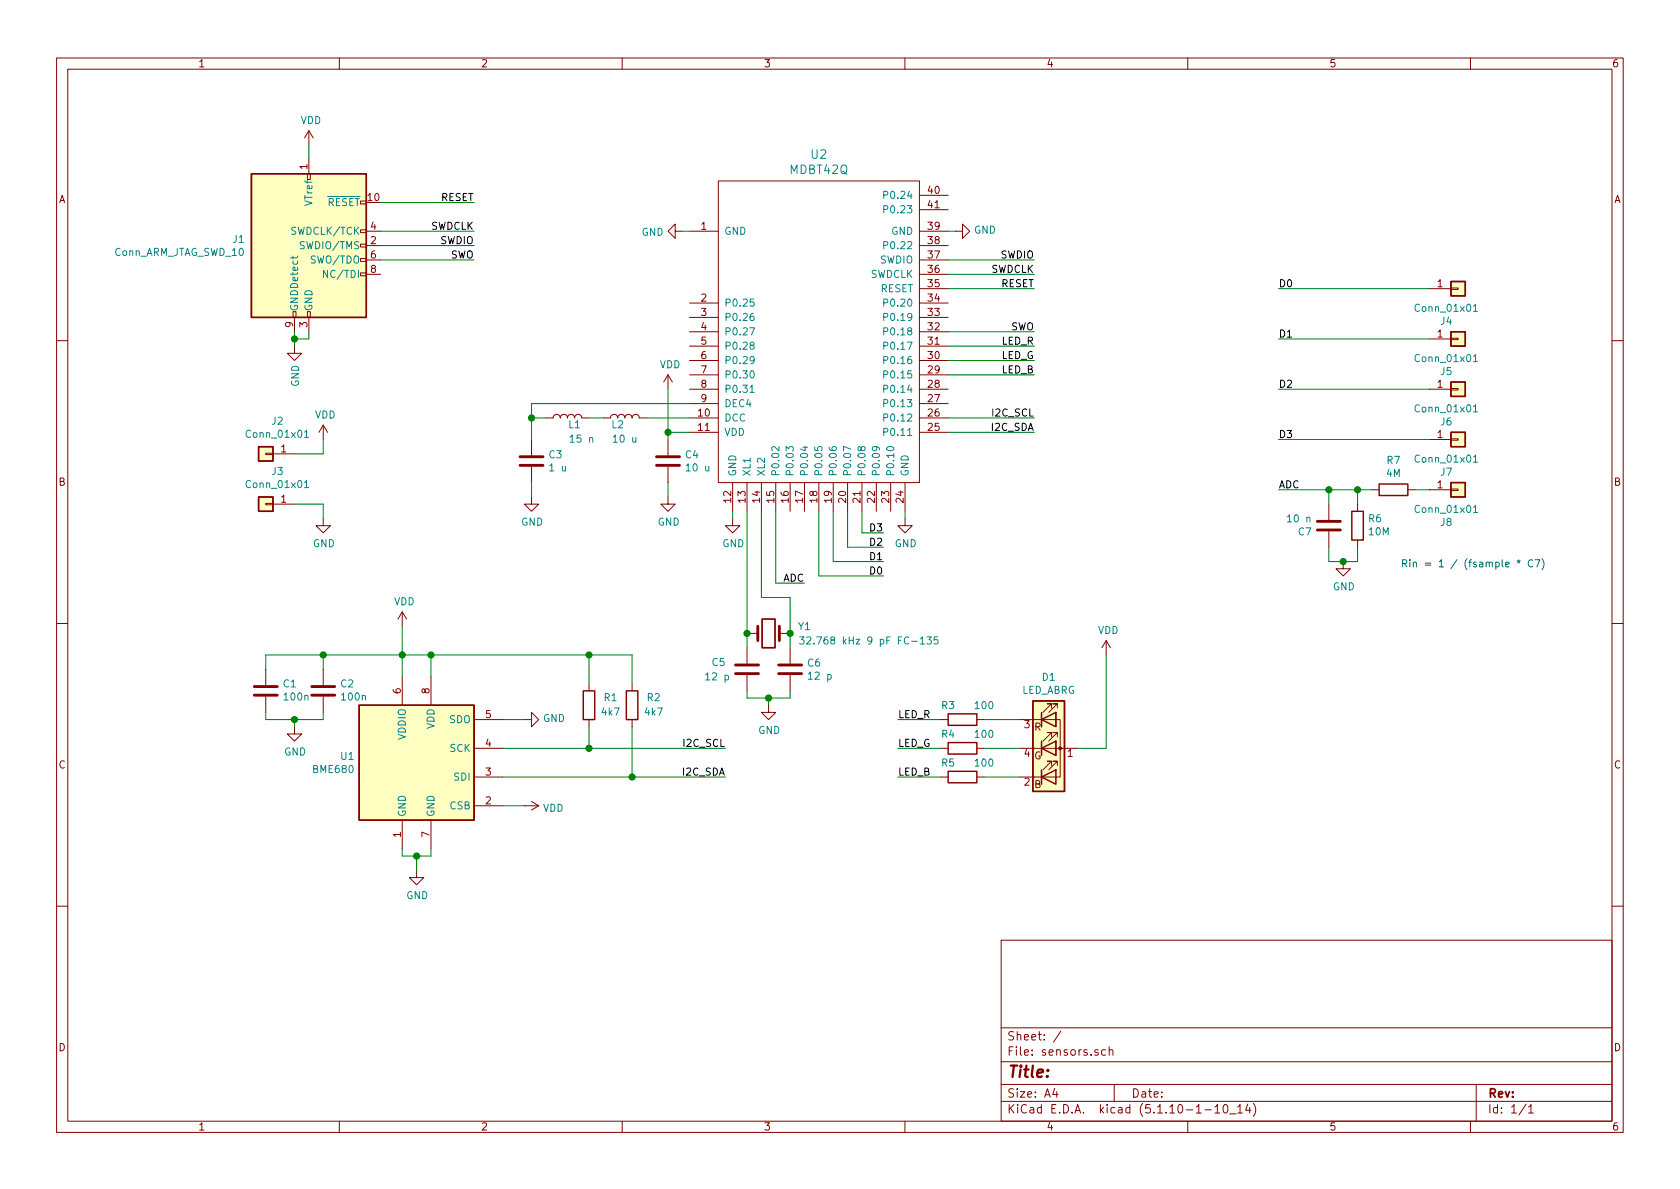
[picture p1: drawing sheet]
EESchema Schematic File Version 4
EELAYER 30 0
EELAYER END
$Descr A4 11693 8268
encoding utf-8
Sheet 1 1
Title ""
Date ""
Rev ""
Comp ""
Comment1 ""
Comment2 ""
Comment3 ""
Comment4 ""
$EndDescr
$Comp
L mdbt:MDBT42Q U2
U 1 1
P 5700 3350
F 0 "U2" H 5700 5637 60  0000 C CNN
F 1 "MDBT42Q" H 5700 5531 60  0000 C CNN
F 2 "mdbt:MDBT42Q" H 5200 3350 60  0001 C CNN
F 3 "" H 5200 3350 60  0001 C CNN
	1    5700 3350
	1    0    0    -1  
$EndComp
$Comp
L Sensor:BME680 U1
U 1 1
P 2900 5300
F 0 "U1" H 2471 5346 50  0000 R CNN
F 1 "BME680" H 2471 5255 50  0000 R CNN
F 2 "Package_LGA:Bosch_LGA-8_3x3mm_P0.8mm_ClockwisePinNumbering" H 4350 4850 50  0001 C CNN
F 3 "https://ae-bst.resource.bosch.com/media/_tech/media/datasheets/BST-BME680-DS001.pdf" H 2900 5100 50  0001 C CNN
	1    2900 5300
	1    0    0    -1  
$EndComp
$Comp
L Device:LED_ABRG D1
U 1 1
P 7300 5200
F 0 "D1" H 7300 5697 50  0000 C CNN
F 1 "LED_ABRG" H 7300 5606 50  0000 C CNN
F 2 "led:WL-SFTW" H 7300 5150 50  0001 C CNN
F 3 "~" H 7300 5150 50  0001 C CNN
	1    7300 5200
	1    0    0    -1  
$EndComp
$Comp
L Device:R R3
U 1 1
P 6700 5000
F 0 "R3" V 6600 4900 50  0000 C CNN
F 1 "100" V 6600 5150 50  0000 C CNN
F 2 "Resistor_SMD:R_0402_1005Metric_Pad0.72x0.64mm_HandSolder" V 6630 5000 50  0001 C CNN
F 3 "~" H 6700 5000 50  0001 C CNN
	1    6700 5000
	0    1    1    0   
$EndComp
Wire Wire Line
	6850 5000 7100 5000
Wire Wire Line
	7100 5200 6850 5200
Wire Wire Line
	6850 5400 7100 5400
$Comp
L power:VDD #PWR0101
U 1 1
P 7700 4550
F 0 "#PWR0101" H 7700 4400 50  0001 C CNN
F 1 "VDD" H 7715 4723 50  0000 C CNN
F 2 "" H 7700 4550 50  0001 C CNN
F 3 "" H 7700 4550 50  0001 C CNN
	1    7700 4550
	1    0    0    -1  
$EndComp
Wire Wire Line
	7700 4550 7700 5200
Wire Wire Line
	7700 5200 7500 5200
Text Label 6250 5000 0    50   ~ 0
LED_R
Wire Wire Line
	6550 5000 6250 5000
Wire Wire Line
	6550 5200 6250 5200
Wire Wire Line
	6550 5400 6250 5400
Text Label 6250 5200 0    50   ~ 0
LED_G
Text Label 6250 5400 0    50   ~ 0
LED_B
$Comp
L power:GND #PWR0102
U 1 1
P 3650 5000
F 0 "#PWR0102" H 3650 4750 50  0001 C CNN
F 1 "GND" V 3655 4872 50  0000 R CNN
F 2 "" H 3650 5000 50  0001 C CNN
F 3 "" H 3650 5000 50  0001 C CNN
	1    3650 5000
	0    -1   -1   0   
$EndComp
Wire Wire Line
	2800 5900 2800 5950
Wire Wire Line
	2800 5950 2900 5950
Wire Wire Line
	3000 5950 3000 5900
Wire Wire Line
	2900 6050 2900 5950
Connection ~ 2900 5950
Wire Wire Line
	2900 5950 3000 5950
$Comp
L Device:C C2
U 1 1
P 2250 4800
F 0 "C2" H 2135 4754 50  0000 R CNN
F 1 "100n" H 2135 4845 50  0000 R CNN
F 2 "Capacitor_SMD:C_0402_1005Metric_Pad0.74x0.62mm_HandSolder" H 2288 4650 50  0001 C CNN
F 3 "~" H 2250 4800 50  0001 C CNN
	1    2250 4800
	-1   0    0    1   
$EndComp
$Comp
L Device:C C1
U 1 1
P 1850 4800
F 0 "C1" H 1735 4754 50  0000 R CNN
F 1 "100n" H 1735 4845 50  0000 R CNN
F 2 "Capacitor_SMD:C_0402_1005Metric_Pad0.74x0.62mm_HandSolder" H 1888 4650 50  0001 C CNN
F 3 "~" H 1850 4800 50  0001 C CNN
	1    1850 4800
	-1   0    0    1   
$EndComp
$Comp
L power:GND #PWR0103
U 1 1
P 2050 5050
F 0 "#PWR0103" H 2050 4800 50  0001 C CNN
F 1 "GND" H 2055 4877 50  0000 C CNN
F 2 "" H 2050 5050 50  0001 C CNN
F 3 "" H 2050 5050 50  0001 C CNN
	1    2050 5050
	1    0    0    -1  
$EndComp
Wire Wire Line
	1850 4950 1850 5000
Wire Wire Line
	1850 5000 2050 5000
Wire Wire Line
	2250 5000 2250 4950
Wire Wire Line
	2050 5050 2050 5000
Connection ~ 2050 5000
Wire Wire Line
	2050 5000 2250 5000
Wire Wire Line
	1850 4650 1850 4550
Wire Wire Line
	1850 4550 2250 4550
Wire Wire Line
	3000 4550 3000 4700
Wire Wire Line
	2800 4700 2800 4550
Connection ~ 2800 4550
Wire Wire Line
	2800 4550 3000 4550
Wire Wire Line
	2250 4650 2250 4550
Connection ~ 2250 4550
Wire Wire Line
	2250 4550 2800 4550
$Comp
L power:VDD #PWR0104
U 1 1
P 2800 4350
F 0 "#PWR0104" H 2800 4200 50  0001 C CNN
F 1 "VDD" H 2815 4523 50  0000 C CNN
F 2 "" H 2800 4350 50  0001 C CNN
F 3 "" H 2800 4350 50  0001 C CNN
	1    2800 4350
	1    0    0    -1  
$EndComp
Wire Wire Line
	2800 4350 2800 4550
$Comp
L power:VDD #PWR0105
U 1 1
P 3650 5600
F 0 "#PWR0105" H 3650 5450 50  0001 C CNN
F 1 "VDD" V 3665 5728 50  0000 L CNN
F 2 "" H 3650 5600 50  0001 C CNN
F 3 "" H 3650 5600 50  0001 C CNN
	1    3650 5600
	0    1    1    0   
$EndComp
Wire Wire Line
	3650 5600 3500 5600
Text Label 5050 5400 2    50   ~ 0
I2C_SDA
Wire Wire Line
	5050 5400 4400 5400
Text Label 5050 5200 2    50   ~ 0
I2C_SCL
Wire Wire Line
	5050 5200 4100 5200
Wire Wire Line
	3650 5000 3500 5000
$Comp
L power:GND #PWR0106
U 1 1
P 2900 6050
F 0 "#PWR0106" H 2900 5800 50  0001 C CNN
F 1 "GND" H 2905 5877 50  0000 C CNN
F 2 "" H 2900 6050 50  0001 C CNN
F 3 "" H 2900 6050 50  0001 C CNN
	1    2900 6050
	1    0    0    -1  
$EndComp
$Comp
L Device:R R1
U 1 1
P 4100 4900
F 0 "R1" H 3950 4850 50  0000 C CNN
F 1 "4k7" H 3950 4950 50  0000 C CNN
F 2 "Resistor_SMD:R_0402_1005Metric_Pad0.72x0.64mm_HandSolder" V 4030 4900 50  0001 C CNN
F 3 "~" H 4100 4900 50  0001 C CNN
	1    4100 4900
	-1   0    0    1   
$EndComp
Wire Wire Line
	4100 5050 4100 5200
Connection ~ 4100 5200
Wire Wire Line
	4100 5200 3500 5200
Wire Wire Line
	4400 5050 4400 5400
Connection ~ 4400 5400
Wire Wire Line
	4400 5400 3500 5400
Wire Wire Line
	3000 4550 4100 4550
Wire Wire Line
	4400 4550 4400 4750
Connection ~ 3000 4550
Wire Wire Line
	4100 4750 4100 4550
Connection ~ 4100 4550
Wire Wire Line
	4100 4550 4400 4550
$Comp
L power:GND #PWR0107
U 1 1
P 4750 1600
F 0 "#PWR0107" H 4750 1350 50  0001 C CNN
F 1 "GND" V 4755 1472 50  0000 R CNN
F 2 "" H 4750 1600 50  0001 C CNN
F 3 "" H 4750 1600 50  0001 C CNN
	1    4750 1600
	0    1    1    0   
$EndComp
$Comp
L power:GND #PWR0108
U 1 1
P 6650 1600
F 0 "#PWR0108" H 6650 1350 50  0001 C CNN
F 1 "GND" V 6655 1472 50  0000 R CNN
F 2 "" H 6650 1600 50  0001 C CNN
F 3 "" H 6650 1600 50  0001 C CNN
	1    6650 1600
	0    -1   -1   0   
$EndComp
$Comp
L power:GND #PWR0109
U 1 1
P 6300 3600
F 0 "#PWR0109" H 6300 3350 50  0001 C CNN
F 1 "GND" H 6305 3427 50  0000 C CNN
F 2 "" H 6300 3600 50  0001 C CNN
F 3 "" H 6300 3600 50  0001 C CNN
	1    6300 3600
	1    0    0    -1  
$EndComp
$Comp
L power:GND #PWR0110
U 1 1
P 5100 3600
F 0 "#PWR0110" H 5100 3350 50  0001 C CNN
F 1 "GND" H 5105 3427 50  0000 C CNN
F 2 "" H 5100 3600 50  0001 C CNN
F 3 "" H 5100 3600 50  0001 C CNN
	1    5100 3600
	1    0    0    -1  
$EndComp
Wire Wire Line
	4750 1600 4800 1600
Wire Wire Line
	6650 1600 6600 1600
Wire Wire Line
	6300 3600 6300 3550
$Comp
L Device:C C4
U 1 1
P 4650 3200
F 0 "C4" H 4765 3246 50  0000 L CNN
F 1 "10 u" H 4765 3155 50  0000 L CNN
F 2 "Capacitor_SMD:C_0805_2012Metric_Pad1.18x1.45mm_HandSolder" H 4688 3050 50  0001 C CNN
F 3 "~" H 4650 3200 50  0001 C CNN
	1    4650 3200
	1    0    0    -1  
$EndComp
$Comp
L Device:Crystal Y1
U 1 1
P 5350 4400
F 0 "Y1" H 5600 4450 50  0000 C CNN
F 1 "32.768 kHz 9 pF FC-135" H 6050 4350 50  0000 C CNN
F 2 "Crystal:Crystal_SMD_3215-2Pin_3.2x1.5mm" H 5350 4400 50  0001 C CNN
F 3 "~" H 5350 4400 50  0001 C CNN
	1    5350 4400
	1    0    0    -1  
$EndComp
Wire Wire Line
	5100 3600 5100 3550
Wire Wire Line
	5500 4400 5500 4150
$Comp
L Device:C C5
U 1 1
P 5200 4650
F 0 "C5" H 5450 4700 50  0000 R CNN
F 1 "12 p" H 5500 4600 50  0000 R CNN
F 2 "Capacitor_SMD:C_0402_1005Metric_Pad0.74x0.62mm_HandSolder" H 5238 4500 50  0001 C CNN
F 3 "~" H 5200 4650 50  0001 C CNN
	1    5200 4650
	-1   0    0    -1  
$EndComp
$Comp
L Device:C C6
U 1 1
P 5500 4650
F 0 "C6" H 5615 4696 50  0000 L CNN
F 1 "12 p" H 5615 4605 50  0000 L CNN
F 2 "Capacitor_SMD:C_0402_1005Metric_Pad0.74x0.62mm_HandSolder" H 5538 4500 50  0001 C CNN
F 3 "~" H 5500 4650 50  0001 C CNN
	1    5500 4650
	1    0    0    -1  
$EndComp
Wire Wire Line
	5200 4500 5200 4400
Connection ~ 5200 4400
Wire Wire Line
	5500 4500 5500 4400
Connection ~ 5500 4400
$Comp
L power:GND #PWR0111
U 1 1
P 5350 4900
F 0 "#PWR0111" H 5350 4650 50  0001 C CNN
F 1 "GND" H 5355 4727 50  0000 C CNN
F 2 "" H 5350 4900 50  0001 C CNN
F 3 "" H 5350 4900 50  0001 C CNN
	1    5350 4900
	1    0    0    -1  
$EndComp
Wire Wire Line
	5200 4800 5200 4850
Wire Wire Line
	5200 4850 5350 4850
Wire Wire Line
	5500 4850 5500 4800
Wire Wire Line
	5350 4900 5350 4850
Connection ~ 5350 4850
Wire Wire Line
	5350 4850 5500 4850
$Comp
L Device:L L2
U 1 1
P 4350 2900
F 0 "L2" V 4300 2950 50  0000 C CNN
F 1 "10 u" V 4200 2900 50  0000 C CNN
F 2 "Capacitor_SMD:C_0603_1608Metric_Pad1.08x0.95mm_HandSolder" H 4350 2900 50  0001 C CNN
F 3 "~" H 4350 2900 50  0001 C CNN
	1    4350 2900
	0    -1   -1   0   
$EndComp
$Comp
L Device:L L1
U 1 1
P 3950 2900
F 0 "L1" V 3900 2850 50  0000 C CNN
F 1 "15 n" V 3800 2800 50  0000 C CNN
F 2 "Capacitor_SMD:C_0402_1005Metric_Pad0.74x0.62mm_HandSolder" H 3950 2900 50  0001 C CNN
F 3 "~" H 3950 2900 50  0001 C CNN
	1    3950 2900
	0    -1   -1   0   
$EndComp
Wire Wire Line
	4100 2900 4200 2900
Wire Wire Line
	4500 2900 4800 2900
Wire Wire Line
	4800 2800 3700 2800
Wire Wire Line
	3700 2800 3700 2900
Wire Wire Line
	3700 2900 3800 2900
$Comp
L Device:C C3
U 1 1
P 3700 3200
F 0 "C3" H 3815 3246 50  0000 L CNN
F 1 "1 u" H 3815 3155 50  0000 L CNN
F 2 "Capacitor_SMD:C_0805_2012Metric_Pad1.18x1.45mm_HandSolder" H 3738 3050 50  0001 C CNN
F 3 "~" H 3700 3200 50  0001 C CNN
	1    3700 3200
	1    0    0    -1  
$EndComp
Wire Wire Line
	3700 3050 3700 2900
Connection ~ 3700 2900
$Comp
L power:GND #PWR0112
U 1 1
P 3700 3450
F 0 "#PWR0112" H 3700 3200 50  0001 C CNN
F 1 "GND" H 3705 3277 50  0000 C CNN
F 2 "" H 3700 3450 50  0001 C CNN
F 3 "" H 3700 3450 50  0001 C CNN
	1    3700 3450
	1    0    0    -1  
$EndComp
Wire Wire Line
	3700 3450 3700 3350
Wire Wire Line
	4800 3000 4650 3000
Wire Wire Line
	4650 3000 4650 3050
$Comp
L power:GND #PWR0113
U 1 1
P 4650 3450
F 0 "#PWR0113" H 4650 3200 50  0001 C CNN
F 1 "GND" H 4655 3277 50  0000 C CNN
F 2 "" H 4650 3450 50  0001 C CNN
F 3 "" H 4650 3450 50  0001 C CNN
	1    4650 3450
	1    0    0    -1  
$EndComp
Wire Wire Line
	4650 3450 4650 3350
$Comp
L Connector:Conn_ARM_JTAG_SWD_10 J1
U 1 1
P 2150 1700
F 0 "J1" H 1707 1746 50  0000 R CNN
F 1 "Conn_ARM_JTAG_SWD_10" H 1707 1655 50  0000 R CNN
F 2 "Connector_PinHeader_1.27mm:PinHeader_2x05_P1.27mm_Vertical_SMD" H 2150 1700 50  0001 C CNN
F 3 "http://infocenter.arm.com/help/topic/com.arm.doc.ddi0314h/DDI0314H_coresight_components_trm.pdf" V 1800 450 50  0001 C CNN
	1    2150 1700
	1    0    0    -1  
$EndComp
$Comp
L power:VDD #PWR0114
U 1 1
P 4650 2700
F 0 "#PWR0114" H 4650 2550 50  0001 C CNN
F 1 "VDD" H 4665 2873 50  0000 C CNN
F 2 "" H 4650 2700 50  0001 C CNN
F 3 "" H 4650 2700 50  0001 C CNN
	1    4650 2700
	1    0    0    -1  
$EndComp
Wire Wire Line
	4650 2700 4650 3000
Connection ~ 4650 3000
$Comp
L power:VDD #PWR0115
U 1 1
P 2150 1000
F 0 "#PWR0115" H 2150 850 50  0001 C CNN
F 1 "VDD" H 2165 1173 50  0000 C CNN
F 2 "" H 2150 1000 50  0001 C CNN
F 3 "" H 2150 1000 50  0001 C CNN
	1    2150 1000
	1    0    0    -1  
$EndComp
Wire Wire Line
	2150 1000 2150 1100
$Comp
L power:GND #PWR0116
U 1 1
P 2050 2400
F 0 "#PWR0116" H 2050 2150 50  0001 C CNN
F 1 "GND" V 2055 2272 50  0000 R CNN
F 2 "" H 2050 2400 50  0001 C CNN
F 3 "" H 2050 2400 50  0001 C CNN
	1    2050 2400
	1    0    0    -1  
$EndComp
Wire Wire Line
	2050 2300 2050 2350
Wire Wire Line
	2050 2350 2150 2350
Wire Wire Line
	2150 2350 2150 2300
Connection ~ 2050 2350
Wire Wire Line
	2050 2350 2050 2400
Wire Wire Line
	2650 1400 3300 1400
Wire Wire Line
	2650 1600 3300 1600
Wire Wire Line
	2650 1700 3300 1700
Text Label 3300 1400 2    50   ~ 0
RESET
Text Label 7200 2000 2    50   ~ 0
RESET
Wire Wire Line
	7200 2000 6600 2000
Text Label 3300 1700 2    50   ~ 0
SWDIO
Text Label 7200 1800 2    50   ~ 0
SWDIO
Wire Wire Line
	7200 1800 6600 1800
Text Label 3300 1600 2    50   ~ 0
SWDCLK
Text Label 7200 1900 2    50   ~ 0
SWDCLK
Wire Wire Line
	7200 1900 6600 1900
Wire Wire Line
	2650 1800 3300 1800
Wire Wire Line
	6600 2300 7200 2300
Text Label 3300 1800 2    50   ~ 0
SWO
Text Label 7200 2300 2    50   ~ 0
SWO
Text Label 7200 2900 2    50   ~ 0
I2C_SCL
Text Label 7200 3000 2    50   ~ 0
I2C_SDA
Wire Wire Line
	7200 3000 6600 3000
Wire Wire Line
	6600 2900 7200 2900
Text Label 7200 2500 2    50   ~ 0
LED_G
Text Label 7200 2600 2    50   ~ 0
LED_B
$Comp
L Device:R R2
U 1 1
P 4400 4900
F 0 "R2" H 4250 4850 50  0000 C CNN
F 1 "4k7" H 4250 4950 50  0000 C CNN
F 2 "Resistor_SMD:R_0402_1005Metric_Pad0.72x0.64mm_HandSolder" V 4330 4900 50  0001 C CNN
F 3 "~" H 4400 4900 50  0001 C CNN
	1    4400 4900
	-1   0    0    1   
$EndComp
$Comp
L Device:R R4
U 1 1
P 6700 5200
F 0 "R4" V 6600 5100 50  0000 C CNN
F 1 "100" V 6600 5350 50  0000 C CNN
F 2 "Resistor_SMD:R_0402_1005Metric_Pad0.72x0.64mm_HandSolder" V 6630 5200 50  0001 C CNN
F 3 "~" H 6700 5200 50  0001 C CNN
	1    6700 5200
	0    1    1    0   
$EndComp
$Comp
L Device:R R5
U 1 1
P 6700 5400
F 0 "R5" V 6600 5300 50  0000 C CNN
F 1 "100" V 6600 5550 50  0000 C CNN
F 2 "Resistor_SMD:R_0402_1005Metric_Pad0.72x0.64mm_HandSolder" V 6630 5400 50  0001 C CNN
F 3 "~" H 6700 5400 50  0001 C CNN
	1    6700 5400
	0    1    1    0   
$EndComp
Text Label 7200 2400 2    50   ~ 0
LED_R
Wire Wire Line
	7200 2400 6600 2400
Wire Wire Line
	6600 2500 7200 2500
Wire Wire Line
	7200 2600 6600 2600
$Comp
L Connector_Generic:Conn_01x01 J2
U 1 1
P 1850 3150
F 0 "J2" H 1768 2925 50  0000 C CNN
F 1 "Conn_01x01" H 1768 3016 50  0000 C CNN
F 2 "TestPoint:TestPoint_Pad_D2.0mm" H 1850 3150 50  0001 C CNN
F 3 "~" H 1850 3150 50  0001 C CNN
	1    1850 3150
	-1   0    0    1   
$EndComp
$Comp
L power:VDD #PWR0117
U 1 1
P 2250 3050
F 0 "#PWR0117" H 2250 2900 50  0001 C CNN
F 1 "VDD" H 2265 3223 50  0000 C CNN
F 2 "" H 2250 3050 50  0001 C CNN
F 3 "" H 2250 3050 50  0001 C CNN
	1    2250 3050
	1    0    0    -1  
$EndComp
Wire Wire Line
	2050 3150 2250 3150
Wire Wire Line
	2250 3150 2250 3050
$Comp
L power:GND #PWR0118
U 1 1
P 2250 3600
F 0 "#PWR0118" H 2250 3350 50  0001 C CNN
F 1 "GND" H 2255 3427 50  0000 C CNN
F 2 "" H 2250 3600 50  0001 C CNN
F 3 "" H 2250 3600 50  0001 C CNN
	1    2250 3600
	1    0    0    -1  
$EndComp
$Comp
L Connector_Generic:Conn_01x01 J3
U 1 1
P 1850 3500
F 0 "J3" H 1768 3275 50  0000 C CNN
F 1 "Conn_01x01" H 1768 3366 50  0000 C CNN
F 2 "TestPoint:TestPoint_Pad_D2.0mm" H 1850 3500 50  0001 C CNN
F 3 "~" H 1850 3500 50  0001 C CNN
	1    1850 3500
	-1   0    0    1   
$EndComp
Wire Wire Line
	2050 3500 2250 3500
Wire Wire Line
	2250 3500 2250 3600
$Comp
L Connector_Generic:Conn_01x01 J8
U 1 1
P 10150 3400
F 0 "J8" H 10068 3175 50  0000 C CNN
F 1 "Conn_01x01" H 10068 3266 50  0000 C CNN
F 2 "TestPoint:TestPoint_Pad_D2.0mm" H 10150 3400 50  0001 C CNN
F 3 "~" H 10150 3400 50  0001 C CNN
	1    10150 3400
	1    0    0    -1  
$EndComp
Text Label 8900 3400 0    50   ~ 0
ADC
$Comp
L Connector_Generic:Conn_01x01 J4
U 1 1
P 10150 2000
F 0 "J4" H 10068 1775 50  0000 C CNN
F 1 "Conn_01x01" H 10068 1866 50  0000 C CNN
F 2 "TestPoint:TestPoint_Pad_D2.0mm" H 10150 2000 50  0001 C CNN
F 3 "~" H 10150 2000 50  0001 C CNN
	1    10150 2000
	1    0    0    -1  
$EndComp
Text Label 8900 2000 0    50   ~ 0
D0
Wire Wire Line
	8900 2000 9950 2000
Text Label 8900 2350 0    50   ~ 0
D1
Text Label 8900 2700 0    50   ~ 0
D2
Text Label 8900 3050 0    50   ~ 0
D3
$Comp
L Connector_Generic:Conn_01x01 J5
U 1 1
P 10150 2350
F 0 "J5" H 10068 2125 50  0000 C CNN
F 1 "Conn_01x01" H 10068 2216 50  0000 C CNN
F 2 "TestPoint:TestPoint_Pad_D2.0mm" H 10150 2350 50  0001 C CNN
F 3 "~" H 10150 2350 50  0001 C CNN
	1    10150 2350
	1    0    0    -1  
$EndComp
$Comp
L Connector_Generic:Conn_01x01 J6
U 1 1
P 10150 2700
F 0 "J6" H 10068 2475 50  0000 C CNN
F 1 "Conn_01x01" H 10068 2566 50  0000 C CNN
F 2 "TestPoint:TestPoint_Pad_D2.0mm" H 10150 2700 50  0001 C CNN
F 3 "~" H 10150 2700 50  0001 C CNN
	1    10150 2700
	1    0    0    -1  
$EndComp
$Comp
L Connector_Generic:Conn_01x01 J7
U 1 1
P 10150 3050
F 0 "J7" H 10068 2825 50  0000 C CNN
F 1 "Conn_01x01" H 10068 2916 50  0000 C CNN
F 2 "TestPoint:TestPoint_Pad_D2.0mm" H 10150 3050 50  0001 C CNN
F 3 "~" H 10150 3050 50  0001 C CNN
	1    10150 3050
	1    0    0    -1  
$EndComp
Wire Wire Line
	8900 3050 9950 3050
Wire Wire Line
	9950 2700 8900 2700
Wire Wire Line
	8900 2350 9950 2350
Wire Wire Line
	5200 3550 5200 4400
Wire Wire Line
	5500 4150 5300 4150
Wire Wire Line
	5300 3550 5300 4150
$Comp
L Device:R R7
U 1 1
P 9700 3400
F 0 "R7" V 9493 3400 50  0000 C CNN
F 1 "4M" V 9584 3400 50  0000 C CNN
F 2 "Resistor_SMD:R_0402_1005Metric_Pad0.72x0.64mm_HandSolder" V 9630 3400 50  0001 C CNN
F 3 "~" H 9700 3400 50  0001 C CNN
	1    9700 3400
	0    1    1    0   
$EndComp
$Comp
L Device:R R6
U 1 1
P 9450 3650
F 0 "R6" H 9380 3604 50  0000 R CNN
F 1 "10M" H 9380 3695 50  0000 R CNN
F 2 "Resistor_SMD:R_0402_1005Metric_Pad0.72x0.64mm_HandSolder" V 9380 3650 50  0001 C CNN
F 3 "~" H 9450 3650 50  0001 C CNN
	1    9450 3650
	-1   0    0    1   
$EndComp
$Comp
L Device:C C7
U 1 1
P 9250 3650
F 0 "C7" H 9365 3696 50  0000 L CNN
F 1 "10 n" H 9365 3605 50  0000 L CNN
F 2 "Capacitor_SMD:C_0402_1005Metric_Pad0.74x0.62mm_HandSolder" H 9288 3500 50  0001 C CNN
F 3 "~" H 9250 3650 50  0001 C CNN
	1    9250 3650
	-1   0    0    1   
$EndComp
Wire Wire Line
	9550 3400 9450 3400
Wire Wire Line
	9250 3400 9250 3500
Wire Wire Line
	9450 3500 9450 3400
Connection ~ 9450 3400
Wire Wire Line
	9450 3400 9250 3400
Wire Wire Line
	9850 3400 9950 3400
$Comp
L power:GND #PWR0119
U 1 1
P 9350 3900
F 0 "#PWR0119" H 9350 3650 50  0001 C CNN
F 1 "GND" H 9355 3727 50  0000 C CNN
F 2 "" H 9350 3900 50  0001 C CNN
F 3 "" H 9350 3900 50  0001 C CNN
	1    9350 3900
	1    0    0    -1  
$EndComp
Wire Wire Line
	9250 3800 9250 3900
Wire Wire Line
	9250 3900 9350 3900
Wire Wire Line
	9450 3800 9450 3900
Wire Wire Line
	9450 3900 9350 3900
Connection ~ 9350 3900
Wire Wire Line
	8900 3400 9250 3400
Connection ~ 9250 3400
Text Label 5600 4050 2    50   ~ 0
ADC
Wire Wire Line
	5600 4050 5400 4050
Wire Wire Line
	5400 4050 5400 3550
Text Label 6150 4000 2    50   ~ 0
D0
Text Label 6150 3900 2    50   ~ 0
D1
Text Label 6150 3800 2    50   ~ 0
D2
Text Label 6150 3700 2    50   ~ 0
D3
Wire Wire Line
	6150 3700 6000 3700
Wire Wire Line
	6000 3700 6000 3550
Wire Wire Line
	6150 3800 5900 3800
Wire Wire Line
	5900 3800 5900 3550
Wire Wire Line
	6150 3900 5800 3900
Wire Wire Line
	5800 3900 5800 3550
Wire Wire Line
	6150 4000 5700 4000
Wire Wire Line
	5700 4000 5700 3550
Text Notes 9750 3950 0    50   ~ 0
Rin = 1 / (fsample * C7)\n
$EndSCHEMATC
